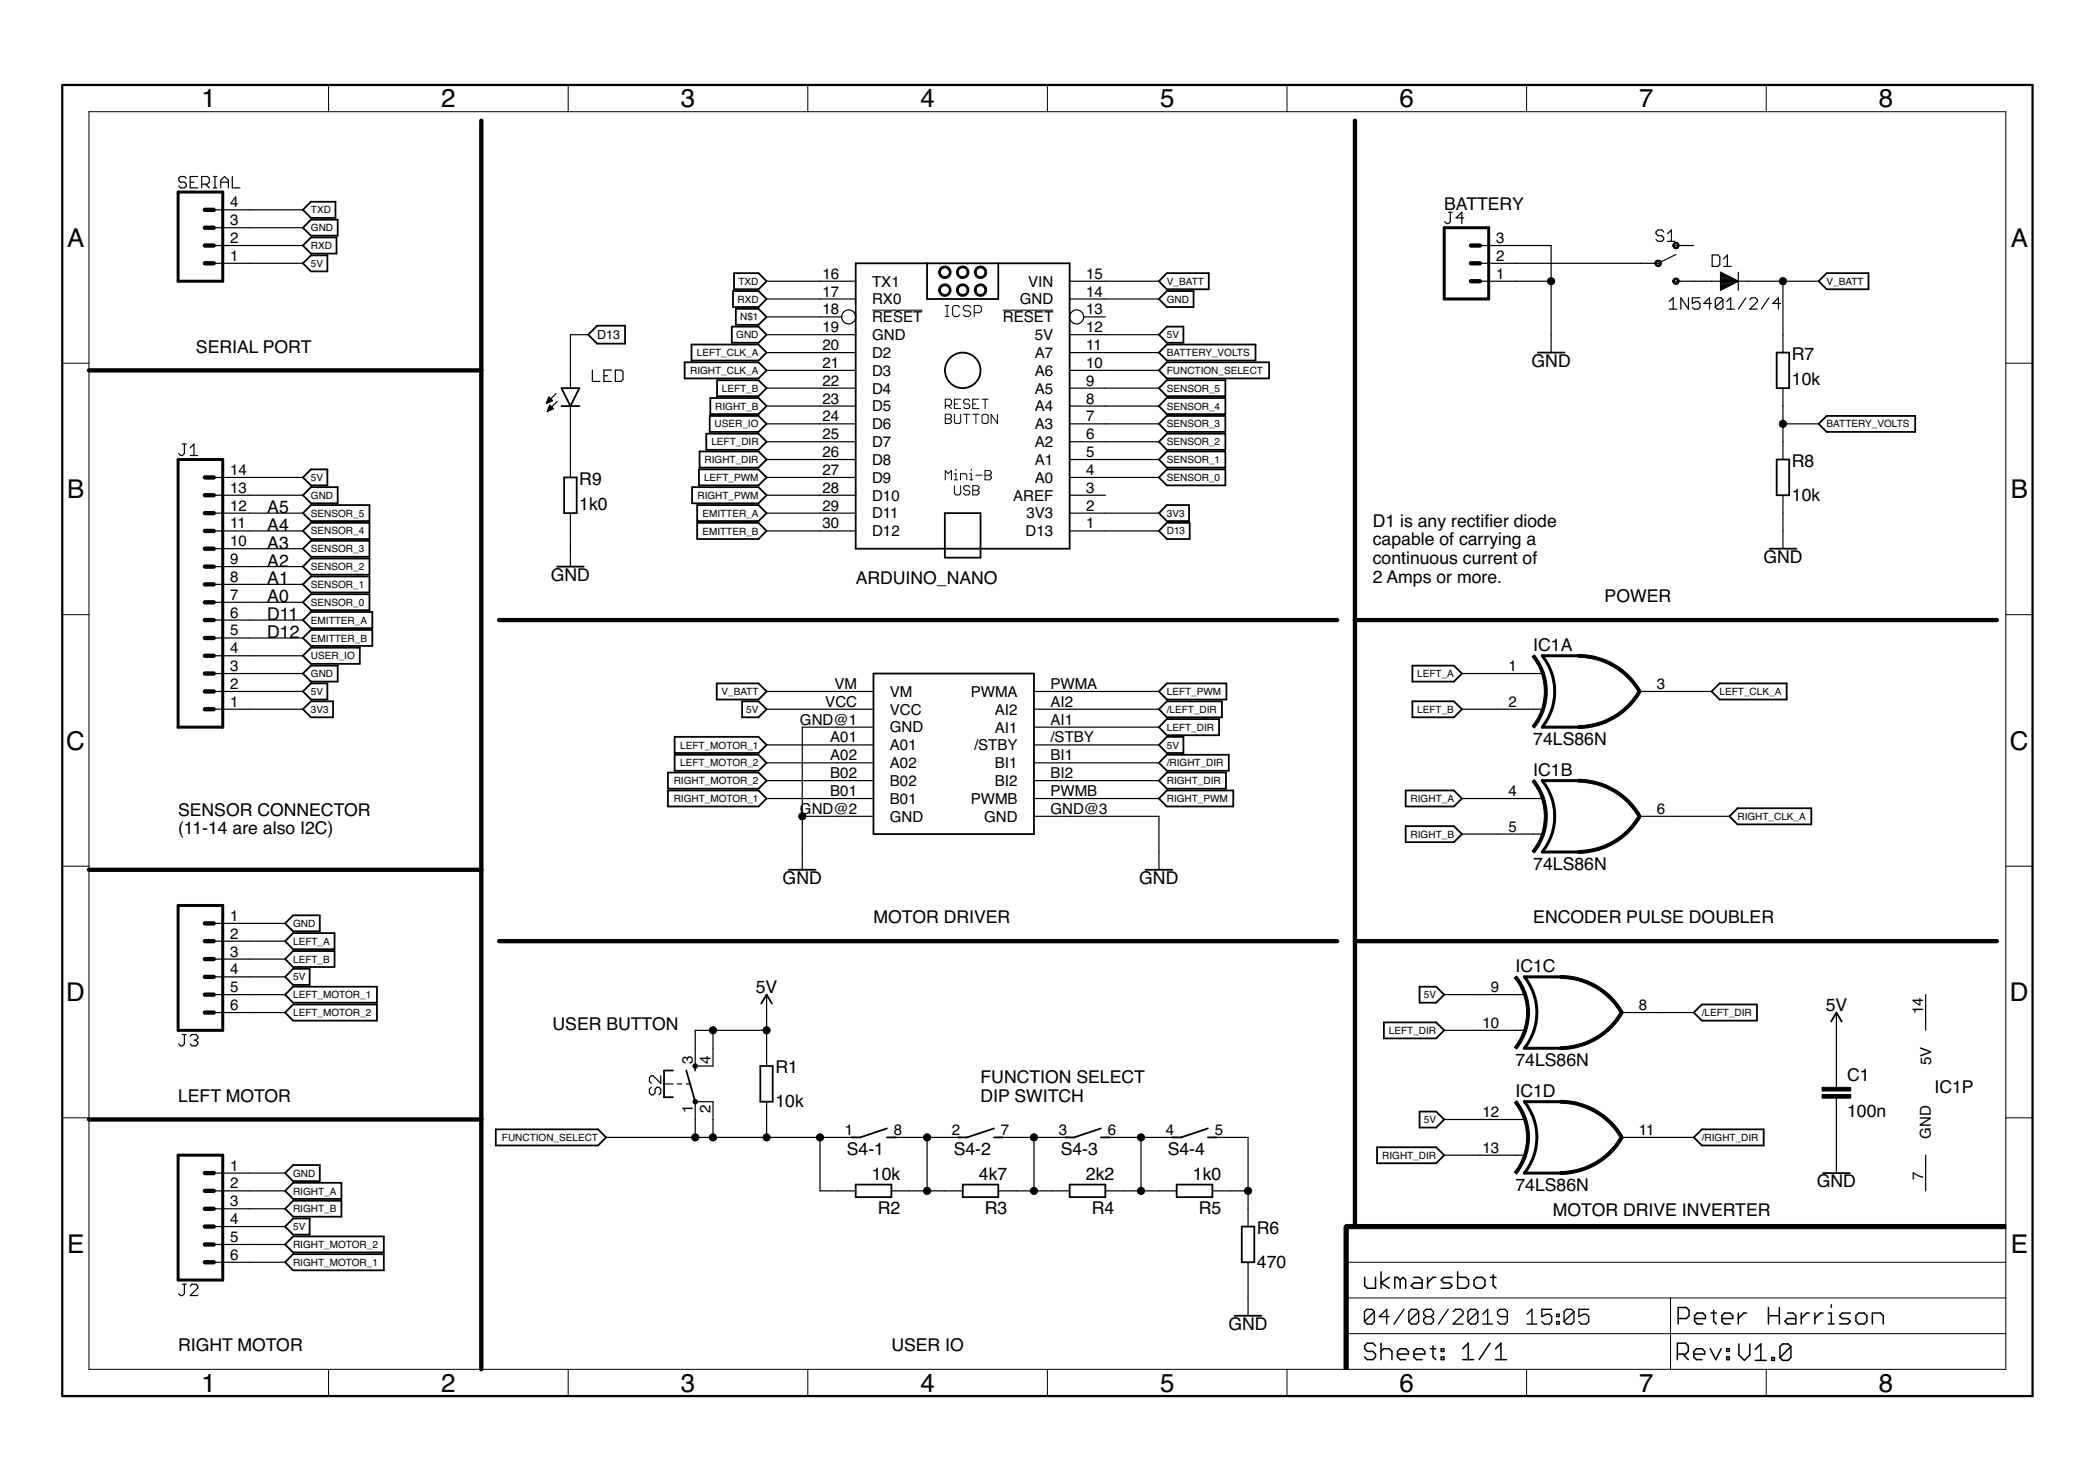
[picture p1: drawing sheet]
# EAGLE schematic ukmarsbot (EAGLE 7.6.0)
FFEWF (FRAME-A4L): DESIGNER: Peter Harrison; REV: V1.0

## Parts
ARDUINO_NANO  ARDUINO_NANO  [ARDUINO_NANO]
C1  100n  C-EU025-025X050  [C025-025X050]
D1  1N5401/2/4  DIODE-KIT2  [DIODE-1N4001-KIT]
IC1  74LS86N  [DIL14]
J1  CONN_14  [1X14]
J2  CONN_06SILK_FEMALE_PTH  [1X06]
J3  CONN_06SILK_FEMALE_PTH  [1X06]
J4  CONN_03  [1X03]
LED  LED3MM  [LED_3MM]
R1  10k  R-EU_0204/7  [0204/7]
R2  10k  R-EU_0204/7  [0204/7]
R3  4k7  R-EU_0204/7  [0204/7]
R4  2k2  R-EU_0204/7  [0204/7]
R5  1k0  R-EU_0204/7  [0204/7]
R6  470  R-EU_0204/7  [0204/7]
R7  10k  R-EU_0204/7  [0204/7]
R8  10k  R-EU_0204/7  [0204/7]
R9  1k0  R-EU_0204/7  [0204/7]
S1  SWITCH-SPDT-PTH-11.6X4.0MM-KIT  [SWITCH_SPDT_PTH_11.6X4.0MM_KIT]
S2  MOMENTARY-SWITCH-SPST-2  [TACTILE_SWITCH_PTH_6.0MM]
S4  DS04E  [DS-04]
SERIAL  CONN_04PTH  [1X04]
U$1  SPARKFUN-TB6612FNG  [SPARKFUN-TB6612FNG]

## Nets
3V3 [Power]: ARDUINO_NANO.2(3V3) J1.1
5V [Power]: ARDUINO_NANO.12(5V) C1.1 IC1.9(C:I0) IC1.12(D:I0) J1.2 J1.14 J2.4 J3.4 R1.2 S2.3 S2.4 SERIAL.1 U$1./STBY U$1.VCC
/LEFT_DIR: IC1.8(C:O) U$1.AI2
/RIGHT_DIR: IC1.11(D:O) U$1.BI1
BATTERY_VOLTS: ARDUINO_NANO.11(A7) R7.1 R8.2
D13: ARDUINO_NANO.1(D13) LED.A
EMITTER_A: ARDUINO_NANO.29(D11) J1.6
EMITTER_B: ARDUINO_NANO.30(D12) J1.5
FUNCTION_SELECT: ARDUINO_NANO.10(A6) R1.1 R2.2 S2.1 S2.2 S4.1
GND [Power]: ARDUINO_NANO.14(GND) ARDUINO_NANO.19(GND) C1.2 J1.3 J1.13 J2.1 J3.1 J4.1 J4.3 R6.1 R8.1 R9.1 SERIAL.3 U$1.GND@1(GND) U$1.GND@2(GND) U$1.GND@3(GND)
LEFT_A: IC1.1(A:I0) J3.2
LEFT_B: ARDUINO_NANO.22(D4) IC1.2(A:I1) J3.3
LEFT_CLK_A: ARDUINO_NANO.20(D2) IC1.3(A:O)
LEFT_DIR: ARDUINO_NANO.25(D7) IC1.10(C:I1) U$1.AI1
LEFT_MOTOR_1 [Power]: J3.5 U$1.A01
LEFT_MOTOR_2 [Power]: J3.6 U$1.A02
LEFT_PWM: ARDUINO_NANO.27(D9) U$1.PWMA
N$1: ARDUINO_NANO.18(!RESET)
N$5: LED.K(C) R9.2
N$7: R2.1 R3.2 S4.2 S4.8
N$8: R3.1 R4.2 S4.3 S4.7
N$9: R4.1 R5.2 S4.4 S4.6
N$10: R5.1 R6.2 S4.5
N$35 [Power]: J4.2 S1.2(P)
N$36 [Power]: D1.A S1.3(S)
RIGHT_A: IC1.4(B:I0) J2.2
RIGHT_B: ARDUINO_NANO.23(D5) IC1.5(B:I1) J2.3
RIGHT_CLK_A: ARDUINO_NANO.21(D3) IC1.6(B:O)
RIGHT_DIR: ARDUINO_NANO.26(D8) IC1.13(D:I1) U$1.BI2
RIGHT_MOTOR_1 [Power]: J2.6 U$1.B01
RIGHT_MOTOR_2 [Power]: J2.5 U$1.B02
RIGHT_PWM: ARDUINO_NANO.28(D10) U$1.PWMB
RXD: ARDUINO_NANO.17(RX0) SERIAL.2
SENSOR_0: ARDUINO_NANO.4(A0) J1.7
SENSOR_1: ARDUINO_NANO.5(A1) J1.8
SENSOR_2: ARDUINO_NANO.6(A2) J1.9
SENSOR_3: ARDUINO_NANO.7(A3) J1.10
SENSOR_4: ARDUINO_NANO.8(A4) J1.11
SENSOR_5: ARDUINO_NANO.9(A5) J1.12
TXD: ARDUINO_NANO.16(TX1) SERIAL.4
USER_IO: ARDUINO_NANO.24(D6) J1.4
V_BATT [Power]: ARDUINO_NANO.15(VIN) D1.C R7.2 U$1.VM
Unconnected: ARDUINO_NANO.3(AREF) ARDUINO_NANO.13(!RESET) S1.1(O)

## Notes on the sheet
- BATTERY
- SERIAL PORT
- A5
- A4
- A3
- A2
- A1
- A0 | POWER
- D11
- D1 is any rectifier diode
  capable of carrying a 
  continuous current of 
  2 Amps or more.
- D12
- SENSOR CONNECTOR
- (11-14 are also I2C)
- MOTOR DRIVER | ENCODER PULSE DOUBLER
- USER BUTTON
- LEFT MOTOR
- FUNCTION SELECT
  DIP SWITCH
- MOTOR DRIVE INVERTER
- RIGHT MOTOR | USER IO

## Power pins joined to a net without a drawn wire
5V: IC1.14(P:5V)
GND: IC1.7(P:GND)
